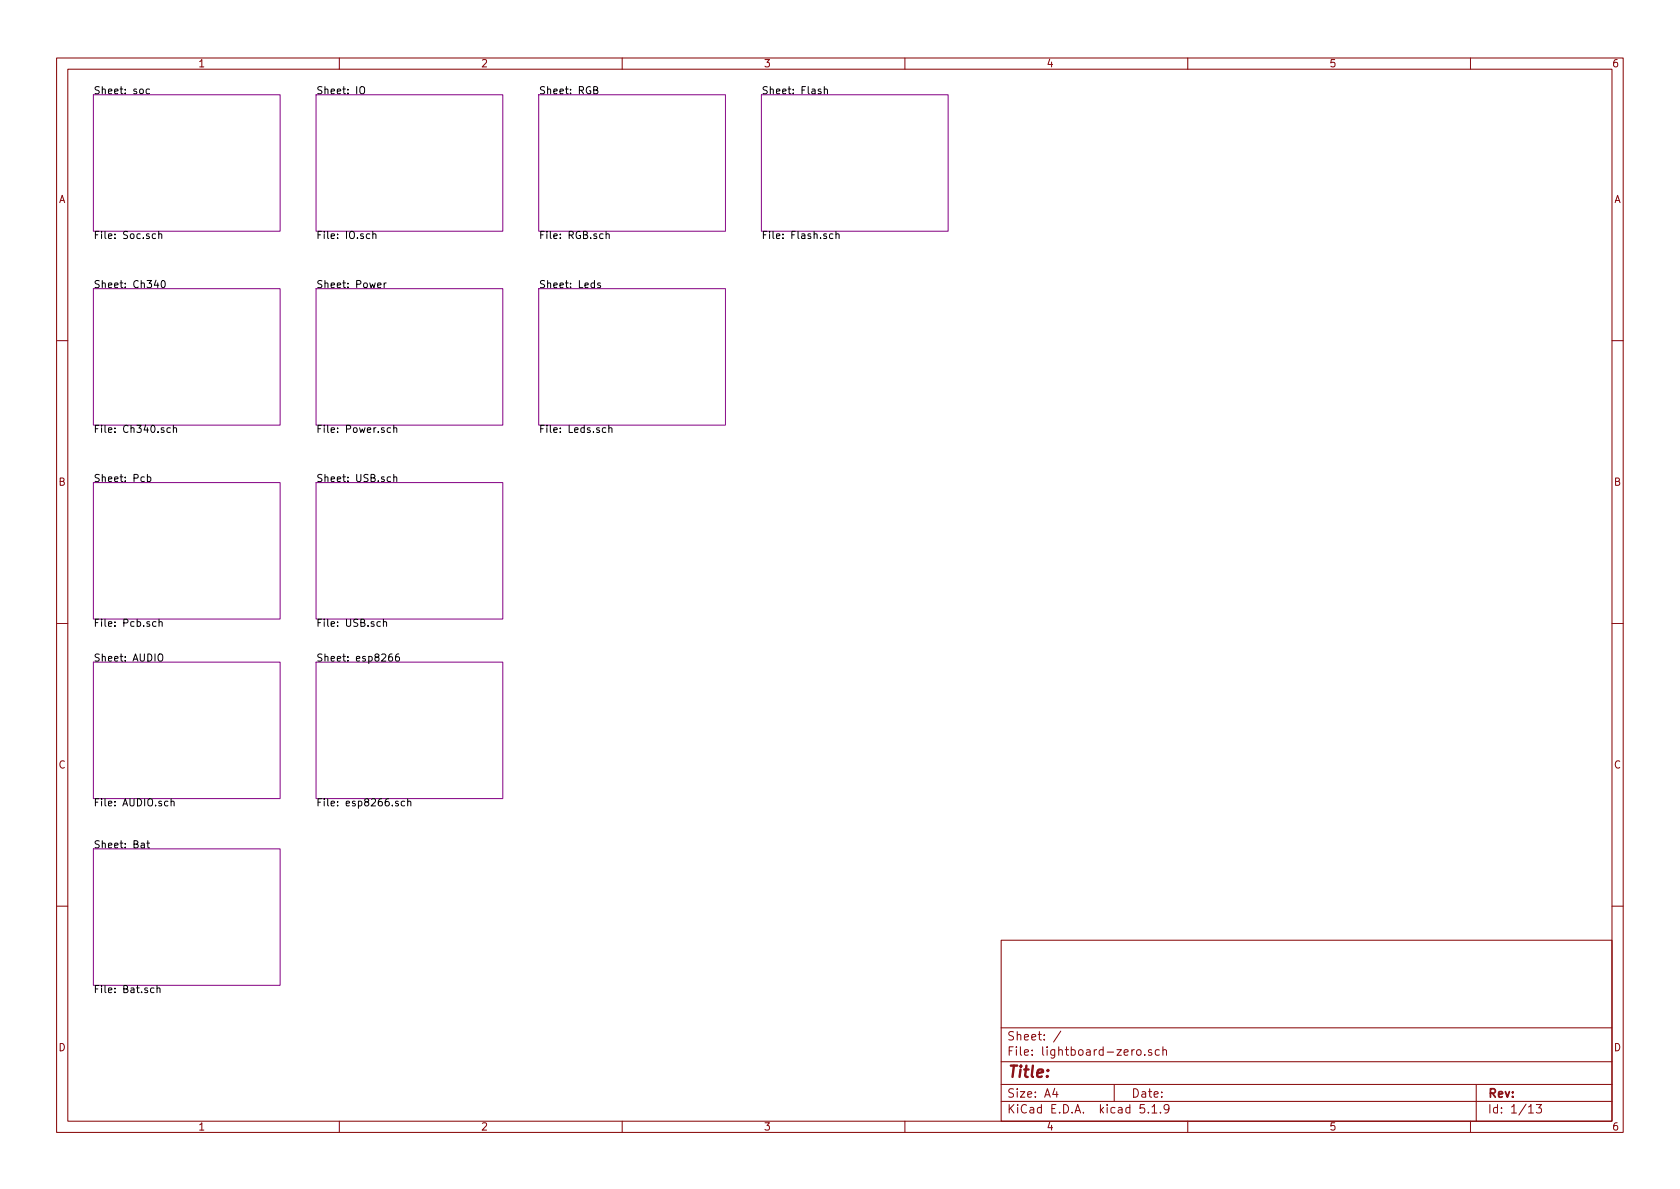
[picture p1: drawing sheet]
<svg xmlns="http://www.w3.org/2000/svg" width="297mm" height="210mm" viewBox="0 0 297 210" stroke-linecap="round" stroke-linejoin="round" font-family="sans-serif">
<g fill="none" stroke="#840000" stroke-width=".18">
<path d="M10 10.3h277v189.9h-277zM12 12.2h273v186.1h-273zM60 10.3v1.9M110 10.3v1.9M160 10.3v1.9M210 10.3v1.9M260 10.3v1.9M10 60.2h2M285 60.2h2M10 110.3h2M285 110.3h2M10 160.2h2"/>
<path d="M177 166.3h108v32h-108zM285 160.2h2M60 198.3v1.9M110 198.3v1.9M160 198.3v1.9M177 194.8h108M177 191.8h108M177 187.8h108M177 181.8h108M186.5 192.5l-.4 1h1M186.8 193v1M187.6 182.3l-1.3 2"/>
<path d="M197 191.8v3M201 185.7l.3-.1 .4 .1 .1 .6-.2 .2-.3 .1-.3-.1zM202.3 195.3h-.7l-.1 .7 .3-.1 .5 .1 .1 .2-.1 .5-.2 .1-.6-.1M202.4 186.5v.1M203 196.7v.1M203.6 185.7l-.3-.1-.3 .2 .1 .2 .5 .2v.3h-.6M203.7 195.8l.4-.5v1.5M203.7 196.8h.8M205 185.7l-.5-.1-.2 .3v.6l.2 .1 .5-.1M205.2 196.7v.1M205.6 185.7l.2-.1 .4 .1v.9M205.6 185.1v1.5"/>
<path d="M206.7 196l-.1 .2a.48 .48 0 0 1-.7-.1v-.6a.48 .48 0 0 1 .7-.1v.1a1.19 1.19 0 0 1-.2 1.2l-.4 .1M210 198.3v1.9M260 198.3v1.9M261 191.8v6.5M270.3 195.8l.4-.5v1.5M270.3 196.8h.8M271.6 195.3h.9l-.4 .6 .4 .1v.7l-.2 .1-.7-.1"/>
</g>
<path d="M16.5 16.8h33v24.1h-33zM55.9 16.8h33v24.1h-33zM95.2 16.8h33.1v24.1h-33.1zM134.6 16.8h33v24.1h-33zM16.5 51h33v24.2h-33zM55.9 51h33v24.2h-33zM95.2 51h33.1v24.2h-33.1zM16.5 85.3h33v24.2h-33zM55.9 85.3h33v24.2h-33zM16.5 117.1h33v24.1h-33zM55.9 117.1h33v24.1h-33zM16.5 150.1h33v24.1h-33z" fill="none" stroke="#840084" stroke-width=".18"/>
<g fill="none" stroke="#000" stroke-width=".18">
<path d="M26.4 15.8l-.3-.1-.3 .3 .2 .5h.4M63.7 15.5a.45 .45 0 0 1 .7 0 .88 .88 0 0 1-.2 1.1l-.4-.1a1.07 1.07 0 0 1-.1-1zM105 15.9h.5l.2-.2-.1-.3-.6-.1v1.3h.5l.2-.1v-.4l-.3-.2M145.1 15.8l-.2-.1-.2 .2v.2l.4 .1v.3h-.4M145.7 15.9l.2-.2 .3 .1 .1 .8M145.7 15.3v1.3M27.5 41.4l-.3-.1-.3 .3 .1 .5h.5M27.6 49.5l-.3 .9h.8M27.9 50v.9M28.1 41.5l.1-.2 .3 .1 .1 .8M28.1 40.9v1.3M28.6 49.7l.2-.1a.67 .67 0 0 1 .4 .6 .67 .67 0 0 1-.4 .7l-.2-.2-.1-.3z"/>
<path d="M65.4 41.4l-.4-.1-.2 .3 .1 .5h.5M65.9 41.5l.2-.2 .3 .1 .1 .8M65.9 40.9v1.3M66.8 50.4l.6-.1-.1-.2-.3-.1-.2 .2v.6h.5M67.9 50v.9M68.3 50l-.4 .3M106.1 50.1l-.3-.1-.1 .2v.2l.4 .1v.3h-.4M107.2 41.5l.1-.2 .3 .1 .1 .8M107.2 40.9v1.3M147.3 41.4l-.4-.1-.2 .3 .1 .5h.5M147.8 41.5l.2-.2 .3 .1 .1 .8M147.8 40.9v1.3"/>
<path d="M30.1 75.7l-.3-.1-.3 .3 .1 .5h.5M30.7 75.8l.1-.2 .3 .1 .1 .8M30.7 75.2v1.3M69.1 75.7l-.4-.1-.2 .3 .1 .5h.5M69.6 75.8l.2-.2 .3 .1 .1 .8M69.6 75.2v1.3M107.1 75.7l-.3-.1-.3 .3 .1 .5h.5M107.6 75.8l.2-.2 .3 .1 .1 .8M107.6 75.2v1.3M26.1 84.4l.3-.1 .3 .3-.2 .5h-.4M26.1 83.9v1.3M69.1 84.4l-.4-.1-.2 .3 .1 .5h.5"/>
<path d="M69.6 84.4l.2-.1 .3 .1 .1 .8M69.6 83.9v1.3M27.6 110l-.4-.1-.2 .3 .1 .5h.5M28 115.8l.2-.2a.44 .44 0 0 1 .6 .5l-.1 .6-.2 .2h-.4a1 1 0 0 1-.1-1.1zM28.1 110.1l.2-.2 .3 .1 .1 .8M28.1 109.5v1.3M67.3 110l-.4-.1-.3 .3 .2 .5h.5M67.8 110.1l.2-.2 .3 .1 .1 .8M67.8 109.5v1.3M69.3 115.6l-.4 .1a.87 .87 0 0 0 0 1.2l.5-.1v-.5l-.5-.2-.2 .3M70.5 115.6l-.3 .1a.87 .87 0 0 0 0 1.2l.4-.1v-.5l-.4-.2-.3 .3M25 149.1h.5v.8"/>
<path d="M25.5 149.4h-.4l-.2 .2 .1 .3h.5M26 149.1h.4M26.1 148.7v1.1l.3 .1M30.3 141.8l.1-.1h.3l.1 .8M30.3 141.2v1.3M70.4 141.7h-.3l-.2 .2 .1 .1 .4 .2v.3h-.5M71.6 141.7h-.4l-.3 .2 .2 .6h.5M72.1 141.8l.2-.1h.3v.8M72.1 141.2v1.3M27.2 174.7h-.4l-.2 .2 .1 .6h.5M27.8 174.8l.1-.1h.3l.1 .8M27.8 174.3v1.2"/>
</g>
<text font-size="2.8" fill="#840000" x="178" y="190.5">Title:</text>
<g font-size="2.1" fill="#840000">
<text x="178" y="184">Sheet: /</text>
<text x="178" y="186.7">File: lightboard-zero.sch</text>
<text x="178" y="196.9">KiCad E.D.A. kicad 5.1.9</text>
<text x="178" y="194.1">Size: A4</text>
<text x="200" y="194.1">Date:</text>
<text x="263" y="194.1">Rev:</text>
<text x="263" y="196.9">Id: 1/13</text>
</g>
<g font-size="1.8" fill="#840000">
<text x="35" y="11.9">1</text>
<text x="85" y="11.9">2</text>
<text x="135" y="11.9">3</text>
<text x="185" y="11.9">4</text>
<text x="235" y="11.9">5</text>
<text x="285" y="11.9">6</text>
<text x="10.4" y="35.9">A</text>
<text x="285.4" y="35.9">A</text>
<text x="10.4" y="85.9">B</text>
<text x="285.4" y="85.9">B</text>
<text x="10.4" y="135.9">C</text>
<text x="285.4" y="135.9">C</text>
<text x="10.4" y="185.9">D</text>
<text x="285.4" y="185.9">D</text>
<text x="35" y="199.9">1</text>
<text x="85" y="199.9">2</text>
<text x="135" y="199.9">3</text>
<text x="185" y="199.9">4</text>
<text x="235" y="199.9">5</text>
<text x="285" y="199.9">6</text>
</g>
<g font-size="1.8">
<text x="16.5" y="16.7">Sheet: soc</text>
<text x="55.9" y="16.7">Sheet: IO</text>
<text x="95.2" y="16.7">Sheet: RGB</text>
<text x="134.6" y="16.7">Sheet: Flash</text>
<text x="16.5" y="42.3">File: Soc.sch</text>
<text x="55.9" y="42.3">File: IO.sch</text>
<text x="95.2" y="42.3">File: RGB.sch</text>
<text x="134.6" y="42.3">File: Flash.sch</text>
<text x="16.5" y="50.9">Sheet: Ch340</text>
<text x="55.9" y="50.9">Sheet: Power</text>
<text x="95.2" y="50.9">Sheet: Leds</text>
<text x="16.5" y="76.5">File: Ch340.sch</text>
<text x="55.9" y="76.5">File: Power.sch</text>
<text x="95.2" y="76.5">File: Leds.sch</text>
<text x="16.5" y="85.2">Sheet: Pcb</text>
<text x="55.9" y="85.2">Sheet: USB.sch</text>
<text x="16.5" y="110.8">File: Pcb.sch</text>
<text x="55.9" y="110.8">File: USB.sch</text>
<text x="16.5" y="117">Sheet: AUDIO</text>
<text x="55.9" y="117">Sheet: esp8266</text>
<text x="16.5" y="142.6">File: AUDIO.sch</text>
<text x="55.9" y="142.6">File: esp8266.sch</text>
<text x="16.5" y="150">Sheet: Bat</text>
<text x="16.5" y="175.6">File: Bat.sch</text>
</g>
</svg>
